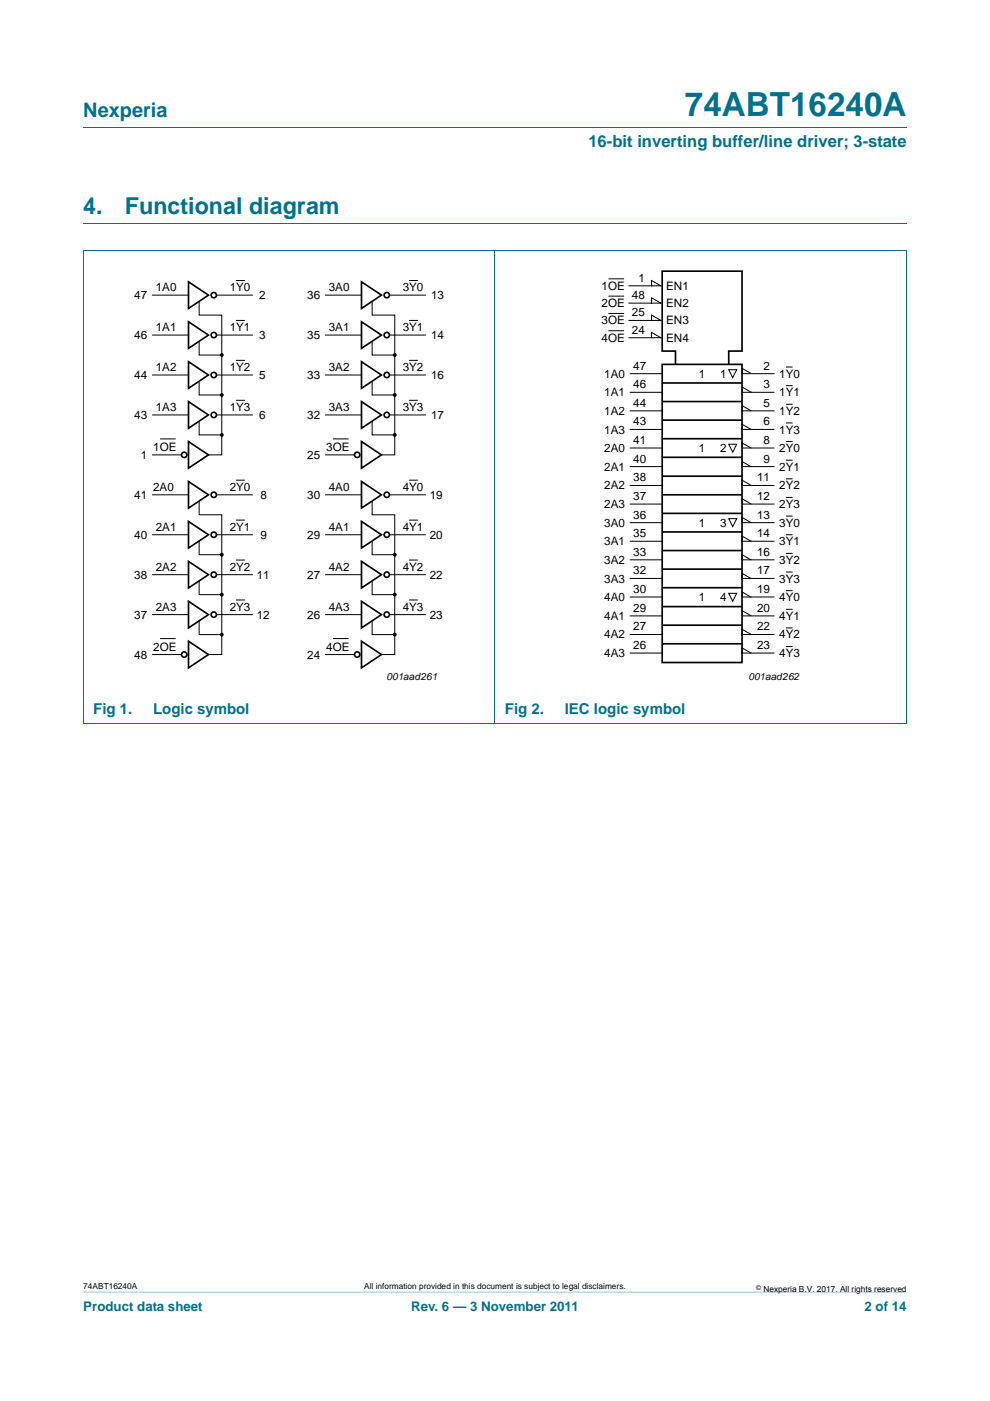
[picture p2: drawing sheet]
<svg xmlns="http://www.w3.org/2000/svg" width="210mm" height="297mm" viewBox="0 0 210 297" stroke-linecap="round" stroke-linejoin="round" font-family="sans-serif">
<path d="M17.7 273.9l174.6 .1z" fill="#00718a"/>
<path d="M17.7 27h174.6M17.6 53.1h174.7M17.7 47.4h174.6M17.7 53.1v100.3M105 53v100.5M192.3 53.1v100.3M17.6 153.4h174.7" fill="none" stroke="#00718a" stroke-width=".21"/>
<g fill="none" stroke="#000" stroke-width=".35">
<path d="M40 59.8l4.2 2.8-4.2 2.8zM76.7 59.8l4.2 2.8-4.2 2.8zM40 68.2l4.2 2.8-4.2 2.9zM40 76.7l4.2 2.8-4.2 2.8zM76.7 68.2l4.2 2.8-4.2 2.9zM76.7 76.7l4.2 2.8-4.2 2.8zM140.5 77.3h16.9v63.2h-16.9zM154.6 77.2v-2.8h2.8v-16.9h-16.9v16.9h2.8v2.9M40 93.6l4.2 2.8-4.2 2.9zM40 85.2l4.2 2.8-4.2 2.8zM76.7 93.6l4.2 2.8-4.2 2.9zM76.7 85.2l4.2 2.8-4.2 2.8z"/>
<path d="M140.5 81.2h16.9M140.5 85.1h16.9M140.5 89.1h16.9M140.5 93h16.9M140.5 97h16.9M40 102.1l4.2 2.8-4.2 2.8zM40 110.6l4.2 2.8-4.2 2.8zM40 119l4.2 2.8-4.2 2.9zM76.7 102.1l4.2 2.8-4.2 2.8zM76.7 110.6l4.2 2.8-4.2 2.8zM76.7 119l4.2 2.8-4.2 2.9zM140.5 101h16.9"/>
<path d="M140.5 104.9h16.9M140.5 108.8h16.9M140.5 112.8h16.9M140.5 116.7h16.9M40 136l4.2 2.8-4.2 2.8zM40 127.5l4.2 2.8-4.2 2.8zM76.7 136l4.2 2.8-4.2 2.8zM76.7 127.5l4.2 2.8-4.2 2.8zM140.5 120.7h16.9M140.5 124.6h16.9M140.5 128.6h16.9M140.5 132.6h16.9"/>
<path d="M140.5 136.5h16.9"/>
<circle cx="45.3" cy="71" r=".56"/>
<circle cx="45.3" cy="79.5" r=".56"/>
<circle cx="45.3" cy="62.6" r=".56"/>
<circle cx="82" cy="62.6" r=".56"/>
<circle cx="82" cy="71" r=".56"/>
<circle cx="82" cy="79.5" r=".56"/>
<circle cx="39.1" cy="96.4" r=".56"/>
<circle cx="45.3" cy="88" r=".56"/>
<circle cx="75.8" cy="96.4" r=".56"/>
<circle cx="82" cy="88" r=".56"/>
<circle cx="45.3" cy="113.4" r=".56"/>
<circle cx="45.3" cy="104.9" r=".56"/>
<circle cx="82" cy="113.4" r=".56"/>
<circle cx="82" cy="104.9" r=".56"/>
<circle cx="39.1" cy="138.8" r=".56"/>
<circle cx="45.3" cy="121.8" r=".56"/>
<circle cx="45.3" cy="130.3" r=".56"/>
<circle cx="75.8" cy="138.8" r=".56"/>
<circle cx="82" cy="121.8" r=".56"/>
<circle cx="82" cy="130.3" r=".56"/>
</g>
<g fill="none" stroke="#000" stroke-width=".21">
<path d="M50.1 59.5h1.7M86.8 59.5h1.7M129.2 59.1h3.1M32.4 62.6h7.6M32.4 71h7.6M32.4 79.5h7.6M42.2 72.5v2.8h4.8M42.2 64v2.8h4.8v29.6h-2.8M45.9 62.6h7.6M45.9 71h7.6M45.9 79.5h7.6M50.1 67.9h1.7"/>
<path d="M50.1 76.4h1.7M69.1 62.6h7.6M69.1 71h7.6M69.1 79.5h7.6M78.9 72.5v2.8h4.8M78.9 64v2.8h4.8v29.6h-2.8M82.6 62.6h7.6M82.6 71h7.6M82.6 79.5h7.6M86.8 67.9h1.7M86.8 76.4h1.7M129.2 70.1h3.1"/>
<path d="M129.2 62.8h3.1M129.2 66.5h3.1M133.4 71.6h6.8l-2-1.1v1.1M133.4 60.6h6.8l-2-1.1v1.1M133.4 64.3h6.8l-2-1.2v1.2M133.4 67.9h6.8l-2-1.1v1.1M133.7 79.2h6.8M154.6 78.4h1.7l-.9 1.7zM159.4 79.2l-2-1.1v1.1h6.8M166.7 77.8h1.4M32.4 88h7.6M32.4 96.4h6.1"/>
<path d="M34.1 93.1h3.1M42.2 89.4v2.8h4.8M42.2 80.9v2.8h4.8M45.9 88h7.6M50.1 84.9h1.7M69.1 88h7.6M69.1 96.4h6.1M70.7 93.1h3.1M78.9 89.4v2.8h4.8M78.9 80.9v2.8h4.8M82.6 88h7.6M86.8 84.9h1.7"/>
<path d="M133.7 83.2h6.8M133.7 87.1h6.8M133.7 91h6.8M133.7 95h6.8M133.7 98.9h6.8M154.6 94.2h1.7l-.9 1.7zM157.4 91h6.8M157.4 95h6.8M157.4 98.9h6.8M157.4 91.1v-1.1l2 1.1M157.4 95v-1.1l2 1.1M157.4 99v-1.1l2 1.1"/>
<path d="M164.2 83.2h-6.8v-1.2l2 1.2M164.2 87.1h-6.8v-1.1l2 1.1M166.7 81.8h1.4M166.7 85.7h1.4M166.7 89.7h1.4M166.7 93.6h1.4M166.7 97.6h1.4M32.4 104.9h7.6M32.4 113.4h7.6M42.2 114.8v2.8h4.8M42.2 106.3v2.8h4.8v29.7h-2.8M45.9 104.9h7.6"/>
<path d="M45.9 113.4h7.6M50.1 101.8h1.7M50.1 110.3h1.7M50.1 118.7h1.7M69.1 104.9h7.6M69.1 113.4h7.6M78.9 114.8v2.8h4.8M78.9 106.3v2.8h4.8v29.7h-2.8M82.6 104.9h7.6M82.6 113.4h7.6M86.8 101.8h1.7M86.8 110.3h1.7"/>
<path d="M86.8 118.7h1.7M133.7 102.9h6.8M133.7 106.9h6.8M133.7 110.8h6.8M133.7 114.8h6.8M133.7 118.7h6.8M154.6 110h1.7l-.9 1.7zM157.4 114.8h6.8M157.4 118.7h6.8M157.4 114.8v-1.1l2 1.1M157.4 118.7v-1.1l2 1.1M164.2 102.9h-6.8v-1.1l2 1.1"/>
<path d="M164.2 106.9h-6.8v-1.1l2 1.1M164.2 110.8h-6.8v-1.1l2 1.1M166.7 113.4h1.4M166.7 101.5h1.4M166.7 105.5h1.4M166.7 109.4h1.4M166.7 117.3h1.4M32.4 121.8h7.6M32.4 130.3h7.6M32.4 138.8h6.1M34.1 135.4h3.1M42.2 131.7v2.8h4.8"/>
<path d="M42.2 123.3v2.8h4.8M45.9 121.8h7.6M45.9 130.3h7.6M50.1 127.2h1.7M69.1 138.8h6.1M69.1 121.8h7.6M69.1 130.3h7.6M70.7 135.4h3.1M78.9 131.7v2.8h4.8M78.9 123.3v2.8h4.8M82.6 121.8h7.6M82.6 130.3h7.6"/>
<path d="M86.8 127.2h1.7M133.7 122.6h6.8M133.7 126.6h6.8M133.7 130.6h6.8M133.7 134.5h6.8M133.7 138.5h6.8M154.6 125.8h1.7l-.9 1.7zM157.4 122.6h6.8M157.4 126.6h6.8M157.4 138.5h6.8M157.4 122.7v-1.1l2 1.1M157.4 126.6v-1.1l2 1.1"/>
<path d="M157.4 138.5v-1.1l2 1.1M164.2 130.6h-6.8v-1.1l2 1.1M164.2 134.5h-6.8v-1.1l2 1.1M166.7 121.3h1.4M166.7 125.2h1.4M166.7 129.2h1.4M166.7 133.1h1.4M166.7 137.1h1.4"/>
</g>
<g fill="#000" stroke="#000" stroke-width=".25">
<circle cx="47" cy="75.3" r=".28"/>
<circle cx="83.7" cy="75.3" r=".28"/>
<circle cx="47" cy="83.7" r=".28"/>
<circle cx="47" cy="92.2" r=".28"/>
<circle cx="83.7" cy="83.7" r=".28"/>
<circle cx="83.7" cy="92.2" r=".28"/>
<circle cx="47" cy="117.6" r=".28"/>
<circle cx="83.7" cy="117.6" r=".28"/>
<circle cx="47" cy="126.1" r=".28"/>
<circle cx="47" cy="134.5" r=".28"/>
<circle cx="83.7" cy="126.1" r=".28"/>
<circle cx="83.7" cy="134.5" r=".28"/>
</g>
<text font-size="7" fill="#00718a" x="145.3" y="24.6">74ABT16240A</text>
<g font-size="4.9" fill="#00718a">
<text x="17.7" y="45.4">4.</text>
<text x="26.5" y="45.4">Functional diagram</text>
</g>
<text font-size="4.2" fill="#00718a" x="17.7" y="24.9">Nexperia</text>
<text font-size="3.5" fill="#00718a" x="124.8" y="31.1">16-bit inverting buffer/line driver; 3-state</text>
<g font-size="3.2" fill="#00718a">
<text x="19.8" y="151.3">Fig 1.</text>
<text x="32.5" y="151.3">Logic symbol</text>
<text x="107.1" y="151.3">Fig 2.</text>
<text x="119.8" y="151.3">IEC logic symbol</text>
</g>
<g font-size="2.8" fill="#00718a">
<text x="17.7" y="277.9">Product data sheet</text>
<text x="87.2" y="277.9">Rev. 6 — 3 November 2011</text>
<text x="183.4" y="277.9">2 of 14</text>
</g>
<g font-size="2.5">
<text x="135.4" y="59.8">1</text>
<text x="28.5" y="63.4">47</text>
<text x="33" y="61.7">1A0</text>
<text x="48.7" y="61.7">1Y0</text>
<text x="55" y="63.4">2</text>
<text x="65.2" y="63.4">36</text>
<text x="69.7" y="61.7">3A0</text>
<text x="85.4" y="61.7">3Y0</text>
<text x="91.4" y="63.4">13</text>
<text x="127.6" y="65.1">2OE</text>
<text x="127.6" y="61.4">1OE</text>
<text x="134" y="63.4">48</text>
<text x="141.3" y="61.4">EN1</text>
<text x="141.3" y="65.1">EN2</text>
<text x="28.5" y="71.9">46</text>
<text x="33" y="70.2">1A1</text>
<text x="48.7" y="70.2">1Y1</text>
<text x="55" y="71.9">3</text>
<text x="65.2" y="71.9">35</text>
<text x="69.7" y="70.2">3A1</text>
<text x="85.4" y="70.2">3Y1</text>
<text x="91.4" y="71.9">14</text>
<text x="127.6" y="68.8">3OE</text>
<text x="134" y="70.8">24</text>
<text x="134" y="67.1">25</text>
<text x="141.3" y="68.8">EN3</text>
<text x="127.6" y="72.5">4OE</text>
<text x="141.3" y="72.5">EN4</text>
<text x="28.5" y="80.3">44</text>
<text x="33" y="78.7">1A2</text>
<text x="48.7" y="78.7">1Y2</text>
<text x="55" y="80.3">5</text>
<text x="65.2" y="80.3">33</text>
<text x="69.7" y="78.7">3A2</text>
<text x="85.4" y="78.7">3Y2</text>
<text x="91.4" y="80.3">16</text>
<text x="128.2" y="80.1">1A0</text>
<text x="134.3" y="78.4">47</text>
<text x="134.3" y="82.3">46</text>
<text x="148.2" y="80.1">1</text>
<text x="152.7" y="80.1">1</text>
<text x="161.9" y="78.4">2</text>
<text x="161.9" y="82.3">3</text>
<text x="165.3" y="80.1">1Y0</text>
<text x="28.5" y="88.8">43</text>
<text x="33" y="87.2">1A3</text>
<text x="48.7" y="87.2">1Y3</text>
<text x="55" y="88.8">6</text>
<text x="65.2" y="88.8">32</text>
<text x="69.7" y="87.2">3A3</text>
<text x="85.4" y="87.2">3Y3</text>
<text x="91.4" y="88.8">17</text>
<text x="128.2" y="84">1A1</text>
<text x="128.2" y="88">1A2</text>
<text x="134.3" y="86.3">44</text>
<text x="161.9" y="86.2">5</text>
<text x="165.3" y="84">1Y1</text>
<text x="165.3" y="88">1Y2</text>
<text x="32.5" y="95.6">1OE</text>
<text x="69.2" y="95.6">3OE</text>
<text x="128.2" y="91.9">1A3</text>
<text x="128.2" y="95.9">2A0</text>
<text x="134.3" y="90.2">43</text>
<text x="134.3" y="94.1">41</text>
<text x="148.2" y="95.9">1</text>
<text x="152.7" y="95.9">2</text>
<text x="161.9" y="90.2">6</text>
<text x="161.9" y="94.1">8</text>
<text x="165.3" y="91.9">1Y3</text>
<text x="165.3" y="95.9">2Y0</text>
<text x="29.9" y="97.3">1</text>
<text x="65.2" y="97.3">25</text>
<text x="128.2" y="99.8">2A1</text>
<text x="134.3" y="98.1">40</text>
<text x="161.9" y="98.1">9</text>
<text x="165.3" y="99.8">2Y1</text>
<text x="28.5" y="105.8">41</text>
<text x="32.5" y="104.1">2A0</text>
<text x="48.7" y="104.1">2Y0</text>
<text x="55.3" y="105.8">8</text>
<text x="65.2" y="105.8">30</text>
<text x="69.7" y="104.1">4A0</text>
<text x="85.4" y="104.1">4Y0</text>
<text x="91.1" y="105.8">19</text>
<text x="128.2" y="103.8">2A2</text>
<text x="128.2" y="107.7">2A3</text>
<text x="134.3" y="102.1">38</text>
<text x="134.3" y="106">37</text>
<text x="160.6" y="102.1">11</text>
<text x="160.6" y="106">12</text>
<text x="165.3" y="103.8">2Y2</text>
<text x="165.3" y="107.7">2Y3</text>
<text x="33" y="112.5">2A1</text>
<text x="48.7" y="112.5">2Y1</text>
<text x="69.7" y="112.5">4A1</text>
<text x="85.4" y="112.5">4Y1</text>
<text x="128.2" y="111.7">3A0</text>
<text x="134.3" y="110">36</text>
<text x="134.3" y="113.9">35</text>
<text x="148.2" y="111.7">1</text>
<text x="152.7" y="111.7">3</text>
<text x="160.6" y="109.9">13</text>
<text x="160.6" y="113.9">14</text>
<text x="165.3" y="111.7">3Y0</text>
<text x="28.5" y="114.2">40</text>
<text x="55.3" y="114.2">9</text>
<text x="65.2" y="114.2">29</text>
<text x="91.1" y="114.2">20</text>
<text x="128.2" y="115.6">3A1</text>
<text x="128.2" y="119.6">3A2</text>
<text x="134.3" y="117.8">33</text>
<text x="160.6" y="117.8">16</text>
<text x="165.3" y="115.6">3Y1</text>
<text x="165.3" y="119.6">3Y2</text>
<text x="28.5" y="122.7">38</text>
<text x="33" y="121">2A2</text>
<text x="48.7" y="121">2Y2</text>
<text x="54.5" y="122.7">11</text>
<text x="65.2" y="122.7">27</text>
<text x="69.7" y="121">4A2</text>
<text x="85.4" y="121">4Y2</text>
<text x="91.1" y="122.7">22</text>
<text x="128.2" y="123.5">3A3</text>
<text x="134.3" y="121.8">32</text>
<text x="134.3" y="125.7">30</text>
<text x="160.6" y="121.8">17</text>
<text x="160.6" y="125.7">19</text>
<text x="165.3" y="123.5">3Y3</text>
<text x="28.5" y="131.1">37</text>
<text x="33" y="129.5">2A3</text>
<text x="48.7" y="129.5">2Y3</text>
<text x="54.5" y="131.2">12</text>
<text x="65.2" y="131.1">26</text>
<text x="69.7" y="129.5">4A3</text>
<text x="85.4" y="129.5">4Y3</text>
<text x="91.1" y="131.2">23</text>
<text x="128.2" y="127.5">4A0</text>
<text x="128.2" y="131.4">4A1</text>
<text x="134.3" y="129.7">29</text>
<text x="148.2" y="127.5">1</text>
<text x="152.7" y="127.5">4</text>
<text x="160.6" y="129.7">20</text>
<text x="165.3" y="127.5">4Y0</text>
<text x="165.3" y="131.4">4Y1</text>
<text x="32.5" y="137.9">2OE</text>
<text x="69.2" y="137.9">4OE</text>
<text x="128.2" y="135.4">4A2</text>
<text x="134.3" y="133.7">27</text>
<text x="134.3" y="137.6">26</text>
<text x="160.6" y="133.7">22</text>
<text x="160.6" y="137.6">23</text>
<text x="165.3" y="135.3">4Y2</text>
<text x="28.5" y="139.6">48</text>
<text x="65.2" y="139.6">24</text>
<text x="128.2" y="139.3">4A3</text>
<text x="165.3" y="139.3">4Y3</text>
</g>
<g font-size="2.1">
<text x="82" y="144.1">001aad261</text>
<text x="158.8" y="144.1">001aad262</text>
</g>
<g font-size="1.8">
<text x="17.7" y="273.3">74ABT16240A</text>
<text x="77.3" y="273.3">All information provided in this document is subject to legal disclaimers.</text>
<text x="161.9" y="273.9">Nexperia B.V. 2017. All rights reserved</text>
</g>
<text font-size="1.4" x="160.4" y="273.4">©</text>
</svg>
